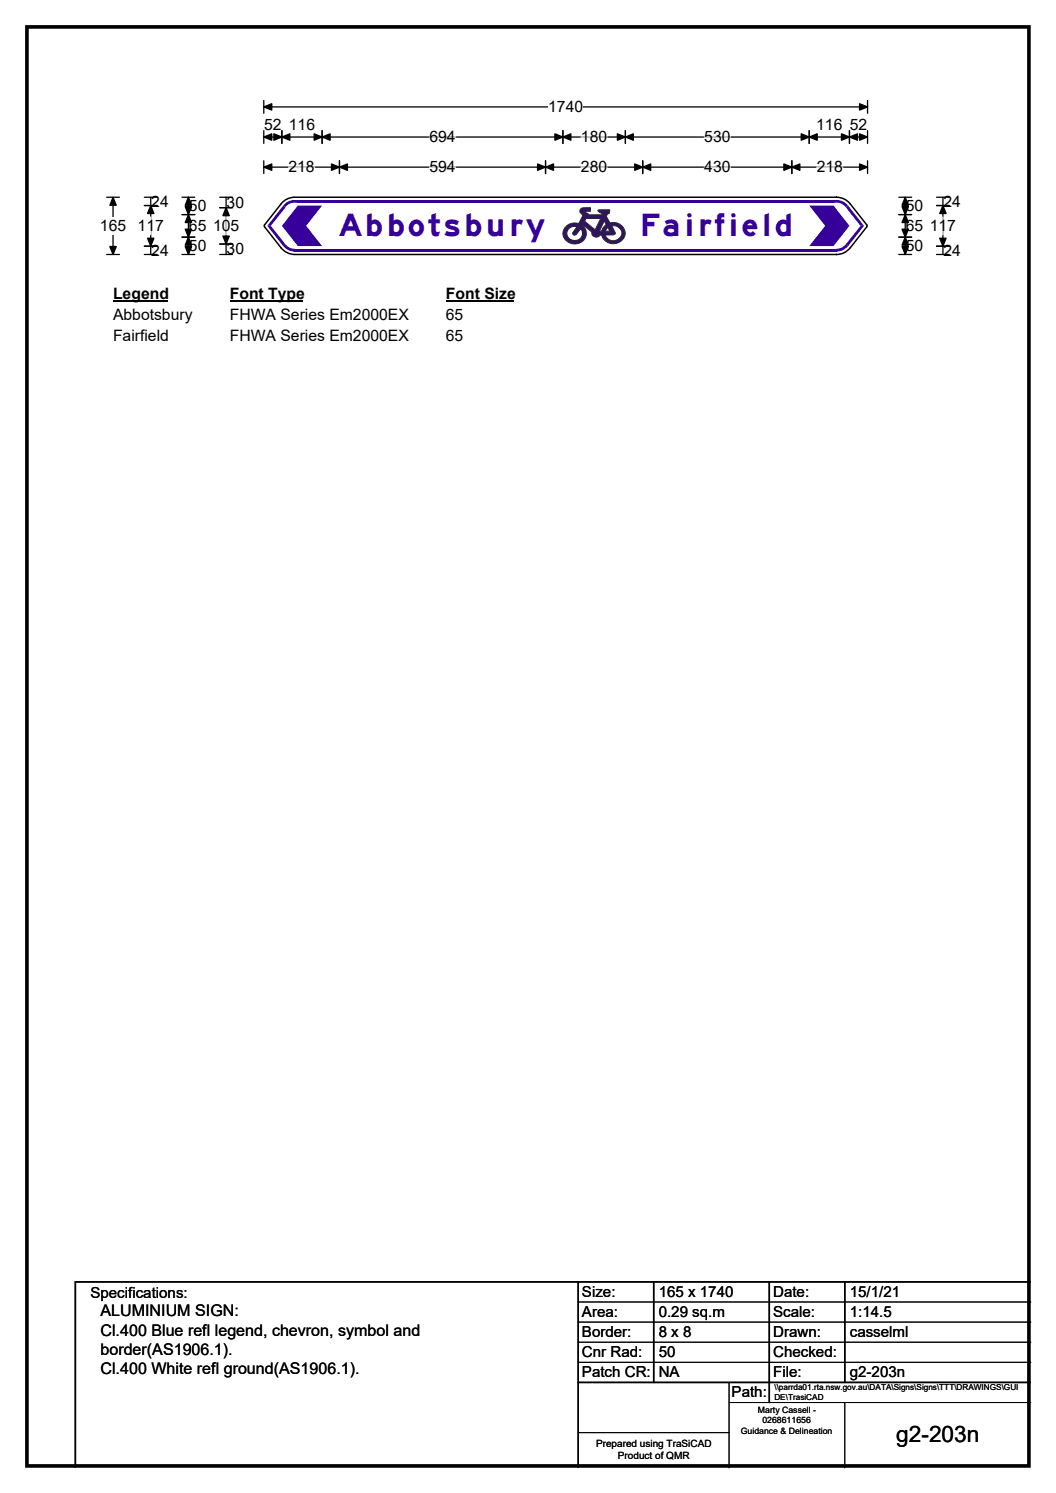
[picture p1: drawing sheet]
<svg xmlns="http://www.w3.org/2000/svg" width="210mm" height="297mm" viewBox="0 0 210 297" stroke-linecap="round" stroke-linejoin="round" font-family="sans-serif">
<path d="M5.4 5.4h199.2v286.3h-199.2z" fill="none" stroke="#000" stroke-width=".72"/>
<path d="M52.5 21.3h120M52.5 20v2.5M172.5 20v2.5" fill="none" stroke="#000" stroke-width=".25"/>
<path d="M52.5 21.3l1.5-.7v1.3zM170.9 20.6l1.6 .7-1.6 .6z" fill="#000" stroke="#000" stroke-width=".25"/>
<path d="M109 19.5h7v3.5h-7z" fill="#fff"/>
<g fill="none" stroke="#000" stroke-width=".25">
<path d="M21.2 39.2h2.5M22.5 39.2v11.4M52.5 27.3h120M52.5 26v2.5M52.5 32v2.5M52.5 33.3h120M56 26v2.5M64.1 26v2.5M67.5 32v2.5M108.5 32v2.5M111.9 26v2.5M124.4 26v2.5"/>
<path d="M127.8 32v2.5M157.5 32v2.5M160.9 26v2.5M168.9 26v2.5M172.5 26v2.5M172.5 32v2.5M21.2 50.6h2.5"/>
</g>
<g fill="#000" stroke="#000" stroke-width=".25">
<path d="M22.5 39.2l.6 1.6h-1.3zM52.5 27.3l1.5-.7v1.3zM52.5 33.3l1.5-.7v1.3zM56 27.3l1.6-.7v1.3zM54.5 26.6l1.5 .7-1.5 .6zM62.5 26.6l1.6 .7-1.6 .6zM64.1 27.3l1.5-.7v1.3zM67.5 33.3l1.6-.7v1.3zM65.9 32.6l1.6 .7-1.6 .6zM106.9 32.6l1.6 .7-1.6 .6zM108.5 33.3l1.6-.7v1.3zM110.3 26.6l1.6 .7-1.6 .6z"/>
<path d="M111.9 27.3l1.6-.7v1.3zM122.8 26.6l1.6 .7-1.6 .6zM124.4 27.3l1.5-.7v1.3zM126.2 32.6l1.6 .7-1.6 .6zM127.8 33.3l1.6-.7v1.3zM155.9 32.6l1.6 .7-1.6 .6zM157.5 33.3l1.5-.7v1.3zM159.3 26.6l1.6 .7-1.6 .6zM160.9 27.3l1.6-.7v1.3zM167.3 26.6l1.6 .7-1.6 .6zM168.9 27.3l1.6-.7v1.3zM170.9 26.6l1.6 .7-1.6 .6z"/>
<path d="M170.9 32.6l1.6 .7-1.6 .6zM21.8 49h1.3l-.6 1.6z"/>
</g>
<path d="M57.4 33.3h5.2M85.4 27.3h5.2M85.4 33.3h5.2M115.5 27.3h5.2M115.5 33.3h5.2M140 27.3h5.2M140 33.3h5.2M162.4 33.3h5.2" fill="none" stroke="#fff" stroke-width=".25"/>
<path d="M19.9 43.2h5.2v3.5h-5.2z" fill="#fff"/>
<g fill="none" stroke="#000" stroke-width=".25">
<path d="M28.7 39.2h2.5M30 39.2v11.4M36.2 39.2h2.5M37.5 39.2v11.4M43.7 39.2h2.5M45 39.2v11.4M178.7 39.2h2.6M180 39.2v11.4M186.2 39.2h2.6M187.5 39.2v11.4M28.7 40.9h2.5M28.7 49h2.5"/>
<path d="M28.7 50.6h2.5M36.2 50.6h2.5M36.2 42.7h2.5M36.2 47.2h2.5M43.7 50.6h2.5M43.7 41.3h2.5M43.7 48.6h2.5M178.7 50.6h2.6M178.7 42.7h2.6M178.7 47.2h2.6M186.2 40.9h2.6M186.2 49h2.6"/>
<path d="M186.2 50.6h2.6"/>
</g>
<g fill="#000" stroke="#000" stroke-width=".25">
<path d="M37.5 39.2l.6 1.6h-1.3zM180 39.2l.6 1.6h-1.2zM30 40.9l.6 1.6h-1.3zM29.3 47.4h1.3l-.6 1.6zM37.5 42.7l.6 1.6h-1.3zM36.8 45.6h1.3l-.6 1.6zM36.8 41.1h1.3l-.6 1.6zM37.5 47.2l.6 1.6h-1.3zM36.8 49h1.3l-.6 1.6zM45 41.3l.6 1.6h-1.3zM44.3 47h1.3l-.6 1.6zM180 42.7l.6 1.6h-1.2z"/>
<path d="M179.4 45.6h1.2l-.6 1.6zM179.4 41.1h1.2l-.6 1.6zM180 47.2l.6 1.6h-1.2zM179.4 49h1.2l-.6 1.6zM187.5 40.9l.6 1.6h-1.2zM186.9 47.4h1.2l-.6 1.6z"/>
</g>
<path d="M30 43.2v3.5M45 43.2v3.5M187.5 43.2v3.5" fill="none" stroke="#fff" stroke-width=".25"/>
<path d="M22.5 56.6h10.7v3.5h-10.7z" fill="#fff"/>
<path d="M22.5 59.9h10.7" fill="none" stroke="#000" stroke-width=".32"/>
<path d="M45.7 56.6h14.4v3.5h-14.4z" fill="#fff"/>
<path d="M45.7 59.9h14.4" fill="none" stroke="#000" stroke-width=".32"/>
<path d="M88.7 56.6h13.4v3.5h-13.4z" fill="#fff"/>
<path d="M88.7 59.9h13.4" fill="none" stroke="#000" stroke-width=".32"/>
<g fill="#fff">
<path d="M22.4 60.8h15.8v3.5h-15.8z"/>
<path d="M45.7 60.8h35.5v3.5h-35.5z"/>
<path d="M88.7 60.8h3.4v3.5h-3.4z"/>
<path d="M22.5 65h11.1v3.5h-11.1z"/>
<path d="M45.7 65h35.5v3.5h-35.5z"/>
<path d="M88.7 65h3.4v3.5h-3.4z"/>
</g>
<g fill="#fff">
<path d="M55.9 40.6l2.7-1.4h107.7l2.8 1.4 3.2 4.1v.4l-3.2 4.2-2.8 1.3h-107.7l-2.7-1.3-3.3-4.2v-.4z" fill-rule="evenodd"/>
<circle cx="58.6" cy="42.7" r="3.5"/>
<circle cx="52.9" cy="44.9" r=".34"/>
<circle cx="58.6" cy="47.2" r="3.5"/>
<circle cx="166.3" cy="47.2" r="3.5"/>
<circle cx="172.1" cy="44.9" r=".34"/>
<circle cx="166.3" cy="42.7" r="3.5"/>
</g>
<g fill="#37009b">
<path d="M58.6 39.8h107.8v.5h-107.8z" fill-rule="evenodd"/>
<path d="M56.7 40.5a2.91 2.91 0 0 1 1.9-.7v2.9l-2.3-1.8z" fill-rule="evenodd"/>
</g>
<circle cx="58.6" cy="42.7" r="2.34" fill="#fff"/>
<g fill="#37009b">
<path d="M56.3 40.9l.5 .4-3 3.6h-.7z"/>
<path d="M53.1 44.9h.7l3 3.7-.5 .4z"/>
<path d="M56.3 48.9l2.3-1.7v2.9a2.92 2.92 0 0 1-2.3-1.2z" fill-rule="evenodd"/>
</g>
<circle cx="58.6" cy="47.1" r="2.34" fill="#fff"/>
<g fill="#37009b">
<path d="M58.6 49.5h107.8v.6h-107.8z" fill-rule="evenodd"/>
<path d="M166.3 47.2l2.3 1.8a2.91 2.91 0 0 1-2.3 1.1z" fill-rule="evenodd"/>
</g>
<circle cx="166.3" cy="47.1" r="2.34" fill="#fff"/>
<g fill="#37009b">
<path d="M171.1 44.9h.7l-3.2 4.1-.4-.4z"/>
<path d="M168.2 41.3l.4-.4 3.2 4h-.7z"/>
<path d="M166.3 39.8a2.87 2.87 0 0 1 2.3 1.1l-2.3 1.8z" fill-rule="evenodd"/>
</g>
<circle cx="166.3" cy="42.7" r="2.34" fill="#fff"/>
<path d="M52.6 44.7v.4M52.6 45.1l3.3 4.2M169 40.5a3.4 3.4 0 0 0-2.7-1.3h-107.7a3.4 3.4 0 0 0-2.7 1.4l-3.3 4.1M169.1 40.6l3.2 4.1M172.3 44.7v.4l-3.2 4.2a3.5 3.5 0 0 1-2.8 1.3h-107.7a3.5 3.5 0 0 1-2.7-1.3" fill="none" stroke="#000" stroke-width=".3"/>
<g fill="#37009b">
<path d="M59.2 40.9h4.9l-3.2 4 3.2 4.1h-4.9l-3.2-4.1z" fill-rule="evenodd"/>
<path d="M160.9 40.9h4.8l3.2 4-3.2 4.1h-4.8l3.2-4.1z" fill-rule="evenodd"/>
</g>
<path d="M115.5 41.5l1.9-.2v.7l-1.1 .1 .7 .5v.1h2.8l.1-.1-.8-.4-.2-.3v-.1l2.3-.1-.1 .8-.3 .1-.2 .5 .7 1.2a2.19 2.19 0 0 1 3 2 2.19 2.19 0 0 1-2.9 2.1 2.23 2.23 0 0 1-1.7-1.6h-.3a.9 .9 0 0 1-1.1 .4 .9 .9 0 0 1-.6-1l-1.8-1.5-.1 .2a2.14 2.14 0 0 1 .4 2.8 2.14 2.14 0 0 1-2.8 .7 2.06 2.06 0 0 1-1.4-2.4 2.06 2.06 0 0 1 2.2-1.6l.9 .1 .7-1.7a.76 .76 0 0 1-.3-1.3z" fill-rule="evenodd" fill="#340e70" stroke="#23282b" stroke-width=".2"/>
<g fill="#fff" stroke="#23282b" stroke-width=".2">
<path d="M116.5 43.5h2.9l-1 2.1h-.2l-2-1.6z" fill-rule="evenodd"/>
<path d="M120.2 43.9l.3 .8a1.92 1.92 0 0 0-.9 1.3h-.2l-.1-.2z" fill-rule="evenodd"/>
<path d="M120.7 45.5l.2-.2 .4 .7h-1z" fill-rule="evenodd"/>
<path d="M121.6 44.9a1.52 1.52 0 0 1 2 1.2 1.52 1.52 0 0 1-1.5 1.8 1.76 1.76 0 0 1-1.8-1.1l1.7-.1 .3-.1 .1-.2z" fill-rule="evenodd"/>
</g>
<path d="M113.2 45.4a1.79 1.79 0 0 1 1.5-.3l-.8 1.3 .1 .3 .3 .1 .3-.1 .8-1.2a1.48 1.48 0 0 1-.1 2 1.48 1.48 0 0 1-2 .1 1.35 1.35 0 0 1-.1-2.2z" fill-rule="evenodd" fill="#fff" stroke="#24211d" stroke-width=".2"/>
<path d="M115 255v37M130 255v20M153 255v24M168 255v20M205 255h-190v37M115 275h90" fill="none" stroke="#000" stroke-width=".3"/>
<path d="M115 259h90M115 263h90M115 267h90M115 271h90M145 279h60M145 275v17M168 279v13M115 285h30" fill="none" stroke="#000" stroke-width=".2"/>
<g font-size="6.2" fill="#37009b">
<text x="67.3" y="46.9">Abbotsbury</text>
<text x="127.2" y="46.9">Fairfield</text>
</g>
<text font-size="4.5" x="178.2" y="286.9">g2-203n</text>
<g font-size="3.2">
<text x="20" y="261.9">ALUMINIUM SIGN:</text>
<text x="20" y="265.7">Cl.400 Blue refl legend, chevron, symbol and</text>
<text x="20" y="269.6">border(AS1906.1).</text>
<text x="20" y="273.4">Cl.400 White refl ground(AS1906.1).</text>
</g>
<g font-size="3.1">
<text x="109" y="22.3">1740</text>
<text x="52.5" y="25.9">52</text>
<text x="57.4" y="25.9">116</text>
<text x="85.4" y="28.3">694</text>
<text x="115.5" y="28.3">180</text>
<text x="140" y="28.3">530</text>
<text x="162.3" y="25.9">116</text>
<text x="169" y="25.9">52</text>
<text x="57.4" y="34.3">218</text>
<text x="85.4" y="34.3">594</text>
<text x="115.5" y="34.3">280</text>
<text x="140" y="34.3">430</text>
<text x="162.4" y="34.3">218</text>
<text x="30.1" y="41.1">24</text>
<text x="45.1" y="41.3">30</text>
<text x="187.6" y="41.1">24</text>
<text x="19.9" y="46">165</text>
<text x="27.4" y="46">117</text>
<text x="37.6" y="46">65</text>
<text x="37.6" y="42">50</text>
<text x="42.4" y="46">105</text>
<text x="180.1" y="46">65</text>
<text x="180.1" y="42">50</text>
<text x="184.9" y="46">117</text>
<text x="30.1" y="50.8">24</text>
<text x="37.6" y="50">50</text>
<text x="45.1" y="50.6">30</text>
<text x="180.1" y="50">50</text>
<text x="187.6" y="50.8">24</text>
<text x="22.5" y="59.4">Legend</text>
<text x="45.7" y="59.4">Font Type</text>
<text x="88.7" y="59.4">Font Size</text>
<text x="22.5" y="63.6">Abbotsbury</text>
<text x="45.7" y="63.6">FHWA Series Em2000EX</text>
<text x="88.7" y="63.6">65</text>
<text x="22.5" y="67.8">Fairfield</text>
<text x="45.7" y="67.8">FHWA Series Em2000EX</text>
<text x="88.7" y="67.8">65</text>
</g>
<g font-size="3">
<text x="115.7" y="258">Size:</text>
<text x="131" y="258">165 x 1740</text>
<text x="153.7" y="258">Date:</text>
<text x="169" y="258">15/1/21</text>
<text x="18" y="258.2">Specifications:</text>
<text x="115.7" y="262">Area:</text>
<text x="131" y="262">0.29 sq.m</text>
<text x="153.7" y="262">Scale:</text>
<text x="169" y="262">1:14.5</text>
<text x="115.7" y="266">Border:</text>
<text x="115.7" y="270">Cnr Rad:</text>
<text x="131" y="266">8 x 8</text>
<text x="131" y="270">50</text>
<text x="153.7" y="266">Drawn:</text>
<text x="153.7" y="270">Checked:</text>
<text x="169" y="266">casselml</text>
<text x="115.7" y="274">Patch CR:</text>
<text x="131" y="274">NA</text>
<text x="153.7" y="274">File:</text>
<text x="169" y="274">g2-203n</text>
<text x="145.5" y="278">Path:</text>
</g>
<g font-size="2">
<text x="118.5" y="287.8">Prepared using TraSiCAD</text>
<text x="122.9" y="290.2">Product of QMR</text>
</g>
<g font-size="1.7">
<text x="150.7" y="281.1">Marty Cassell -</text>
<text x="147.3" y="285.2">Guidance &amp; Delineation</text>
<text x="151.6" y="283.1">0268611656</text>
</g>
<g font-size="1.6">
<text x="154" y="276.6">\\parrda01.rta.nsw.gov.au\DATA\Signs\Signs\TTT\DRAWINGS\GUI</text>
<text x="154" y="278.5">DE\TrasiCAD</text>
</g>
</svg>
